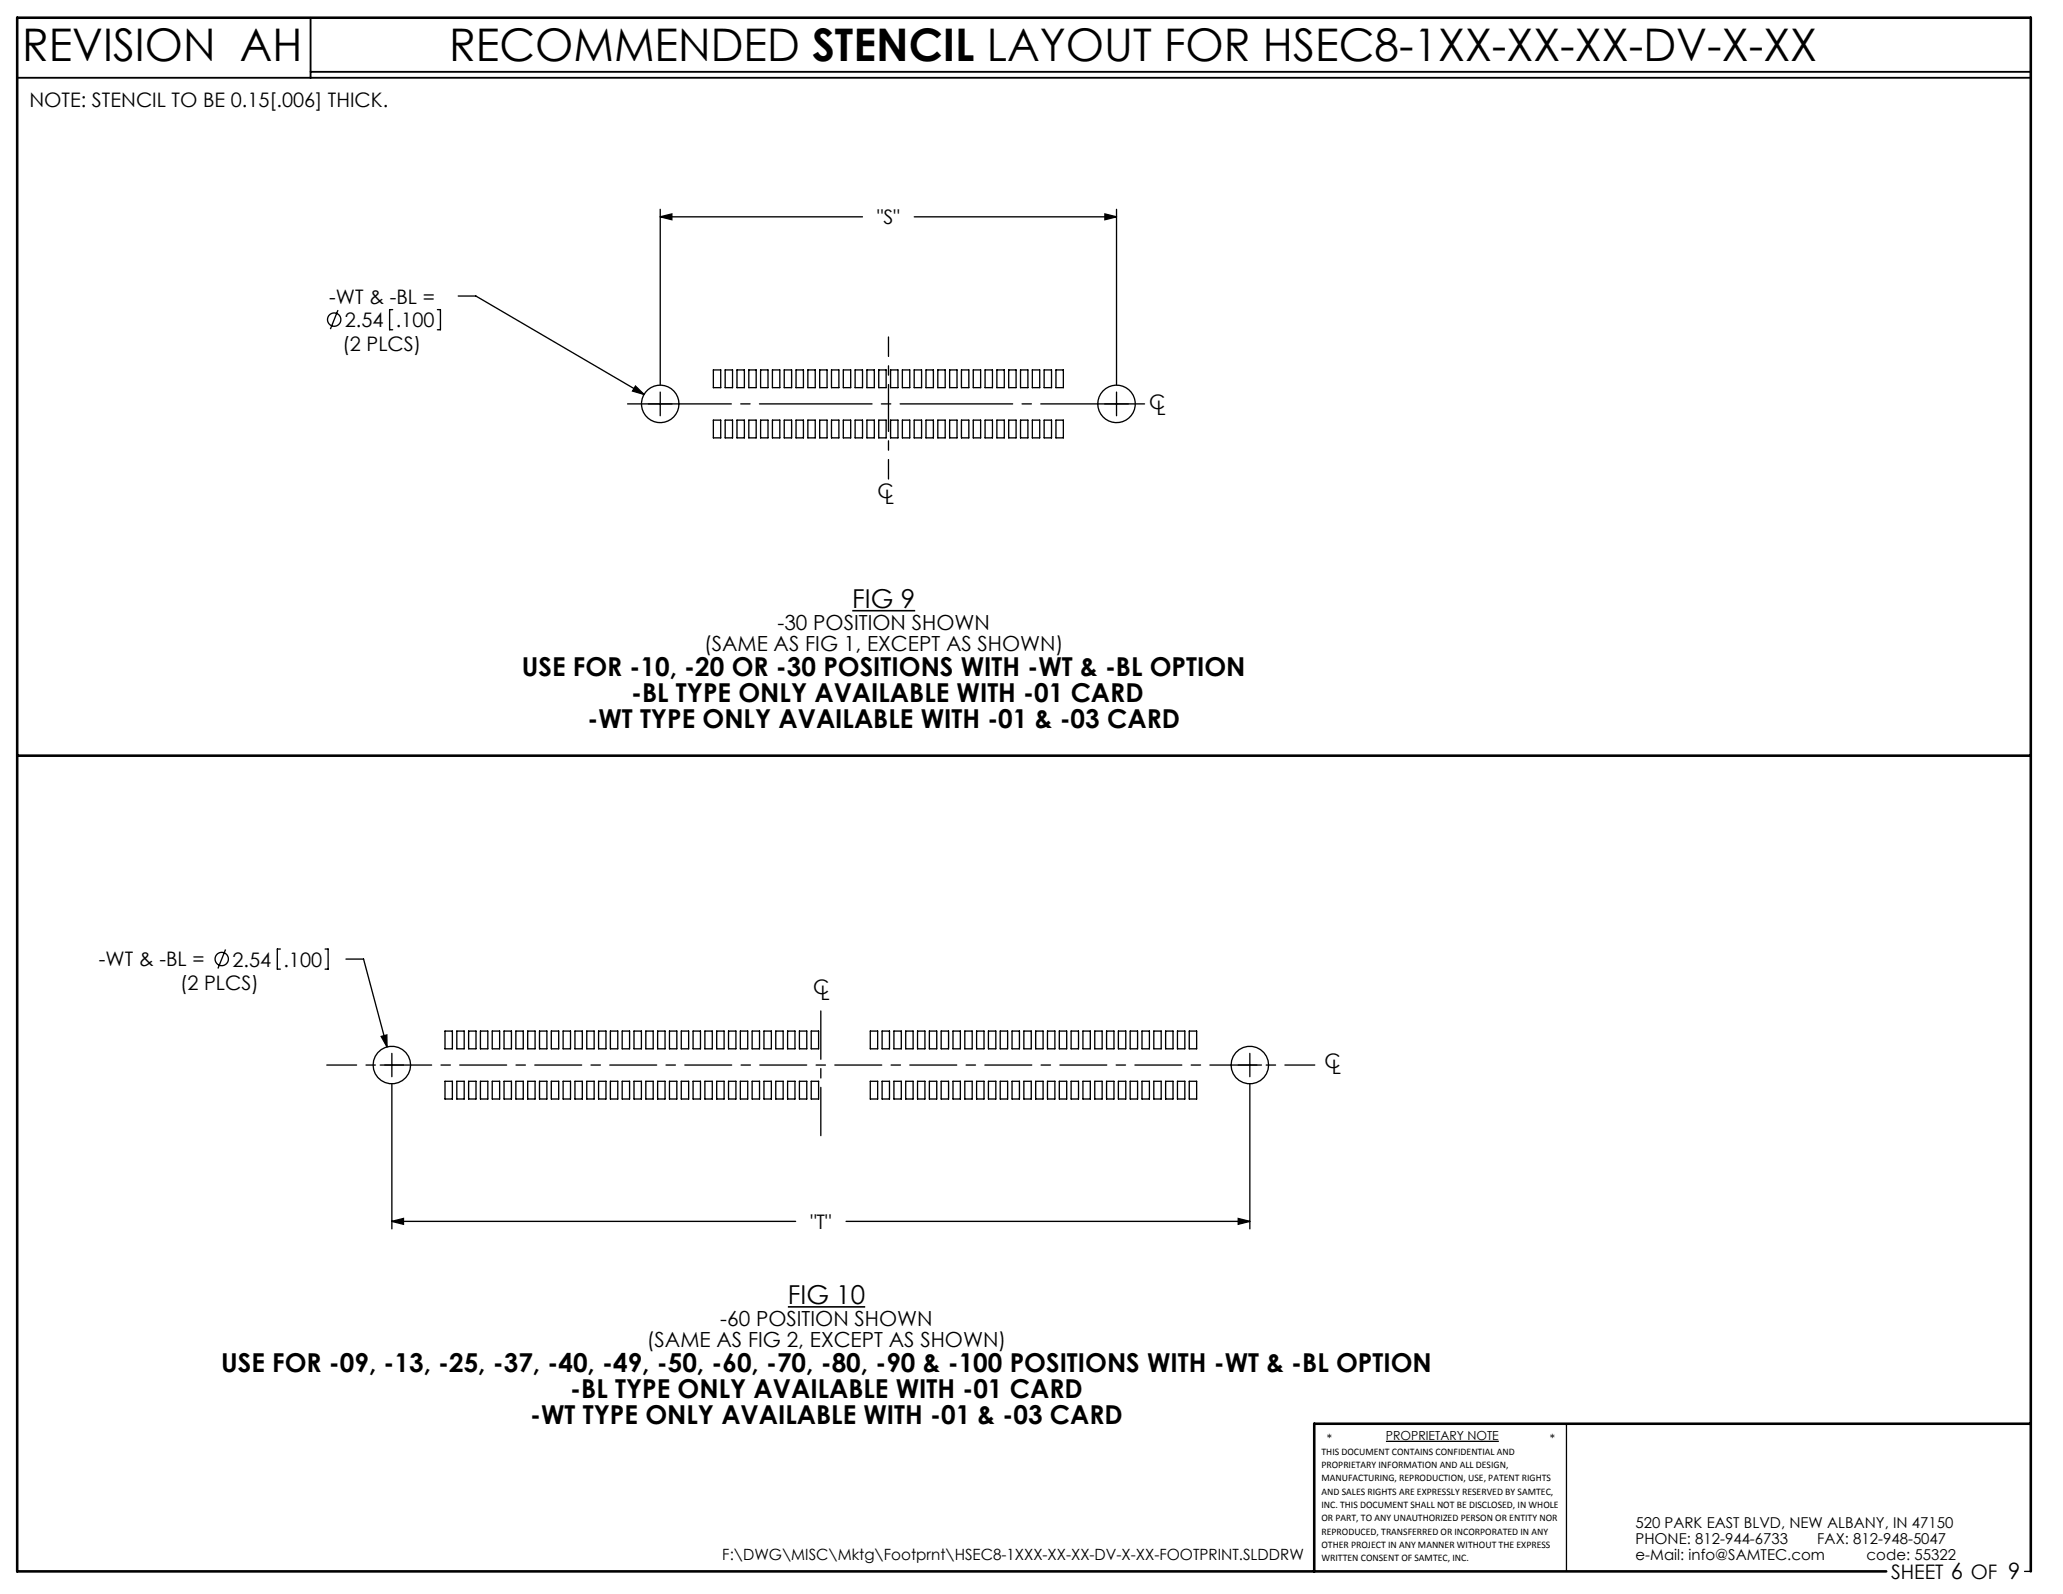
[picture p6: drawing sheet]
<svg xmlns="http://www.w3.org/2000/svg" width="279mm" height="216mm" viewBox="0 0 279 216" stroke-linecap="round" stroke-linejoin="round" font-family="sans-serif">
<g fill="none" stroke="#000" stroke-width=".18">
<path d="M89.4 28.4v23.7M89.4 29.4h27.4M89.4 29.4l1.6-.4v.8zM123.8 29.4h27.4M149.6 29l1.6 .4-1.6 .4zM151.2 28.4v23.7M45.8 42l-1.1 2.6M53.2 41.9h-.4v2.8h.4M59.2 41.9h.4v2.8h-.4M62.1 40.1h2.4l22.7 13.3M86.1 52.3l1.1 1.1-1.5-.4zM87.8 54.7h3.2"/>
<path d="M89.4 53.1v3.2M96.6 56.9h1v2.4h-1zM96.6 50.1h1v2.4h-1zM98.2 56.9h1v2.4h-1zM98.2 50.1h1v2.4h-1zM99.8 56.9h1v2.4h-1zM99.8 50.1h1v2.4h-1zM101.4 56.9h1v2.4h-1zM101.4 50.1h1v2.4h-1zM103 56.9h1v2.4h-1zM103 50.1h1v2.4h-1zM104.6 56.9h1v2.4h-1z"/>
<path d="M104.6 50.1h1v2.4h-1zM106.2 56.9h1v2.4h-1zM106.2 50.1h1v2.4h-1zM107.8 56.9h1v2.4h-1zM107.8 50.1h1v2.4h-1zM109.4 56.9h1v2.4h-1zM109.4 50.1h1v2.4h-1zM111 56.9h1v2.4h-1zM111 50.1h1v2.4h-1zM112.6 56.9h1v2.4h-1zM112.6 50.1h1v2.4h-1zM114.2 56.9h1v2.4h-1z"/>
<path d="M114.2 50.1h1v2.4h-1zM115.8 56.9h1v2.4h-1zM115.8 50.1h1v2.4h-1zM117.4 56.9h1v2.4h-1zM117.4 50.1h1v2.4h-1zM119 56.9h1v2.4h-1zM119 50.1h1v2.4h-1zM120.6 56.9h1v2.4h-1zM120.6 50.1h1v2.4h-1zM122.2 56.9h1v2.4h-1zM122.2 50.1h1v2.4h-1zM123.8 56.9h1v2.4h-1z"/>
<path d="M123.8 50.1h1v2.4h-1zM125.4 56.9h1v2.4h-1zM125.4 50.1h1v2.4h-1zM127 56.9h1v2.4h-1zM127 50.1h1v2.4h-1zM128.6 56.9h1v2.4h-1zM128.6 50.1h1v2.4h-1zM130.2 56.9h1v2.4h-1zM130.2 50.1h1v2.4h-1zM131.8 56.9h1v2.4h-1zM131.8 50.1h1v2.4h-1zM133.4 56.9h1v2.4h-1z"/>
<path d="M133.4 50.1h1v2.4h-1zM135 56.9h1v2.4h-1zM135 50.1h1v2.4h-1zM136.6 56.9h1v2.4h-1zM136.6 50.1h1v2.4h-1zM138.2 56.9h1v2.4h-1zM138.2 50.1h1v2.4h-1zM139.8 56.9h1v2.4h-1zM139.8 50.1h1v2.4h-1zM141.4 56.9h1v2.4h-1zM141.4 50.1h1v2.4h-1zM143 50.1h1v2.4h-1z"/>
<path d="M143 56.9h1v2.4h-1zM149.6 54.7h3.2M151.2 53.1v3.2M30.5 128.6l-1 2.6M38 128.5h-.4v2.8h.4M44 128.5h.4v2.8h-.4M46.9 129.9h2.3l3.2 11.9M60.3 139.7h1v2.4h-1zM61.9 139.7h1v2.4h-1zM63.5 139.7h1v2.4h-1zM65.1 139.7h1v2.4h-1zM66.7 139.7h1v2.4h-1z"/>
<path d="M68.3 139.7h1v2.4h-1zM69.9 139.7h1v2.4h-1zM71.5 139.7h1v2.4h-1zM73.1 139.7h1v2.4h-1zM74.7 139.7h1v2.4h-1zM76.3 139.7h1v2.4h-1zM77.9 139.7h1v2.4h-1zM79.5 139.7h1v2.4h-1zM81.1 139.7h1v2.4h-1zM82.7 139.7h1v2.4h-1zM84.3 139.7h1v2.4h-1zM85.9 139.7h1v2.4h-1z"/>
<path d="M87.5 139.7h1v2.4h-1zM89.1 139.7h1v2.4h-1zM90.7 139.7h1v2.4h-1zM92.3 139.7h1v2.4h-1zM93.9 139.7h1v2.4h-1zM95.5 139.7h1v2.4h-1zM97.1 139.7h1v2.4h-1zM98.7 139.7h1v2.4h-1zM100.3 139.7h1v2.4h-1zM101.9 139.7h1v2.4h-1zM103.5 139.7h1v2.4h-1zM105.1 139.7h1v2.4h-1z"/>
<path d="M106.7 139.7h1v2.4h-1zM108.3 139.7h1v2.4h-1zM109.9 139.7h1v2.4h-1zM117.9 139.7h1v2.4h-1zM119.5 139.7h1v2.4h-1zM121.1 139.7h1v2.4h-1zM122.7 139.7h1v2.4h-1zM124.3 139.7h1v2.4h-1zM125.9 139.7h1v2.4h-1zM127.5 139.7h1v2.4h-1zM129.1 139.7h1v2.4h-1zM130.7 139.7h1v2.4h-1z"/>
<path d="M132.3 139.7h1v2.4h-1zM133.9 139.7h1v2.4h-1zM135.5 139.7h1v2.4h-1zM137.1 139.7h1v2.4h-1zM138.7 139.7h1v2.4h-1zM140.3 139.7h1v2.4h-1zM141.9 139.7h1v2.4h-1zM143.5 139.7h1v2.4h-1zM145.1 139.7h1v2.4h-1zM146.7 139.7h1v2.4h-1zM148.3 139.7h1v2.4h-1zM149.9 139.7h1v2.4h-1z"/>
<path d="M151.5 139.7h1v2.4h-1zM153.1 139.7h1v2.4h-1zM154.7 139.7h1v2.4h-1zM156.3 139.7h1v2.4h-1zM157.9 139.7h1v2.4h-1zM159.5 139.7h1v2.4h-1zM161.1 139.7h1v2.4h-1zM51.5 144.3h3.1M51.6 140.4l.8-.2v1.6zM53.1 146.8v19.6M53.1 142.7v3.1M60.3 146.5h1v2.4h-1z"/>
<path d="M61.9 146.5h1v2.4h-1zM63.5 146.5h1v2.4h-1zM65.1 146.5h1v2.4h-1zM66.7 146.5h1v2.4h-1zM68.3 146.5h1v2.4h-1zM69.9 146.5h1v2.4h-1zM71.5 146.5h1v2.4h-1zM73.1 146.5h1v2.4h-1zM74.7 146.5h1v2.4h-1zM76.3 146.5h1v2.4h-1zM77.9 146.5h1v2.4h-1zM79.5 146.5h1v2.4h-1z"/>
<path d="M81.1 146.5h1v2.4h-1zM82.7 146.5h1v2.4h-1zM84.3 146.5h1v2.4h-1zM85.9 146.5h1v2.4h-1zM87.5 146.5h1v2.4h-1zM89.1 146.5h1v2.4h-1zM90.7 146.5h1v2.4h-1zM92.3 146.5h1v2.4h-1zM93.9 146.5h1v2.4h-1zM95.5 146.5h1v2.4h-1zM97.1 146.5h1v2.4h-1zM98.7 146.5h1v2.4h-1z"/>
<path d="M100.3 146.5h1v2.4h-1zM101.9 146.5h1v2.4h-1zM103.5 146.5h1v2.4h-1zM105.1 146.5h1v2.4h-1zM106.7 146.5h1v2.4h-1zM108.3 146.5h1v2.4h-1zM109.9 146.5h1v2.4h-1zM117.9 146.5h1v2.4h-1zM119.5 146.5h1v2.4h-1zM121.1 146.5h1v2.4h-1zM122.7 146.5h1v2.4h-1zM124.3 146.5h1v2.4h-1z"/>
<path d="M125.9 146.5h1v2.4h-1zM127.5 146.5h1v2.4h-1zM129.1 146.5h1v2.4h-1zM130.7 146.5h1v2.4h-1zM132.3 146.5h1v2.4h-1zM133.9 146.5h1v2.4h-1zM135.5 146.5h1v2.4h-1zM137.1 146.5h1v2.4h-1zM138.7 146.5h1v2.4h-1zM140.3 146.5h1v2.4h-1zM141.9 146.5h1v2.4h-1zM143.5 146.5h1v2.4h-1z"/>
<path d="M145.1 146.5h1v2.4h-1zM146.7 146.5h1v2.4h-1zM148.3 146.5h1v2.4h-1zM149.9 146.5h1v2.4h-1zM151.5 146.5h1v2.4h-1zM153.1 146.5h1v2.4h-1zM154.7 146.5h1v2.4h-1zM156.3 146.5h1v2.4h-1zM157.9 146.5h1v2.4h-1zM159.5 146.5h1v2.4h-1zM161.1 146.5h1v2.4h-1zM167.7 144.3h3.1"/>
<path d="M169.3 146.8v19.6M169.3 142.7v3.1M53.1 165.4h54.7M53.1 165.4l1.5-.4v.8zM114.6 165.4h54.7M167.7 165l1.6 .4-1.6 .4zM187.7 195.2h15.3M212.2 192.8v20M274.2 212.8h.8"/>
<circle cx="45.3" cy="43.3" r=".9"/>
<circle cx="89.4" cy="54.7" r="2.54"/>
<circle cx="151.2" cy="54.7" r="2.54"/>
<circle cx="30" cy="129.9" r=".9"/>
<circle cx="53.1" cy="144.3" r="2.54"/>
<circle cx="169.3" cy="144.3" r="2.54"/>
</g>
<path d="M2.3 10.5h272.7M42.1 2.4v8.1M42.1 9.7h232.9" fill="none" stroke="#000" stroke-width=".25"/>
<path d="M2.3 102.4h272.7M275 192.8h-97v20M255.5 212.8h-253.2v-210.4h272.7v210.4" fill="none" stroke="#000" stroke-width=".35"/>
<path d="M115.4 82.7h8.5M106.7 177h10.5" fill="none" stroke="#000" stroke-width=".21"/>
<path d="M85 54.7h70" fill="none" stroke="#000" stroke-width=".18" stroke-dasharray="15.2 1.3 1.3 1.3" stroke-dashoffset="1.2"/>
<path d="M111.2 153.8v-16.9" fill="none" stroke="#000" stroke-width=".18" stroke-dasharray="15.2 1.3 1.3 1.3" stroke-dashoffset="8.7"/>
<path d="M120.3 45.6v19.3" fill="none" stroke="#000" stroke-width=".18" stroke-dasharray="6.3 1.3 1.3 1.3" stroke-dashoffset="3.7"/>
<path d="M44.3 144.3h133.8" fill="none" stroke="#000" stroke-width=".18" stroke-dasharray="6.3 1.3 1.3 1.3" stroke-dashoffset="2.3"/>
<path d="M86.1 52.3l-.4 .7 1.5 .4zM89.4 29.4l1.6-.4v.8zM149.6 29l1.6 .4-1.6 .4zM51.6 140.4l.8 1.4v-1.6zM53.1 165.4l1.5-.4v.8zM167.7 165l1.6 .4-1.6 .4z" fill="#000"/>
<g font-size="6.1">
<text x="3" y="8.3">REVISION AH</text>
<text x="60.8" y="8.3">RECOMMENDED STENCIL LAYOUT FOR HSEC8-1XX-XX-XX-DV-X-XX</text>
</g>
<g font-size="3.5">
<text x="115.4" y="82.3">FIG 9</text>
<text x="70.7" y="91.5">USE FOR -10, -20 OR -30 POSITIONS WITH -WT &amp; -BL OPTION</text>
<text x="85.5" y="95">-BL TYPE ONLY AVAILABLE WITH -01 CARD</text>
<text x="79.6" y="98.6">-WT TYPE ONLY AVAILABLE WITH -01 &amp; -03 CARD</text>
<text x="106.7" y="176.6">FIG 10</text>
<text x="30" y="185.8">USE FOR -09, -13, -25, -37, -40, -49, -50, -60, -70, -80, -90 &amp; -100 POSITIONS WITH -WT &amp; -BL OPTION</text>
<text x="77.2" y="189.3">-BL TYPE ONLY AVAILABLE WITH -01 CARD</text>
<text x="71.8" y="192.9">-WT TYPE ONLY AVAILABLE WITH -01 &amp; -03 CARD</text>
</g>
<g font-size="2.8">
<text x="95.4" y="88.1">(SAME AS FIG 1, EXCEPT AS SHOWN)</text>
<text x="105.3" y="85.3">-30 POSITION SHOWN</text>
<text x="97.6" y="179.6">-60 POSITION SHOWN</text>
<text x="87.6" y="182.4">(SAME AS FIG 2, EXCEPT AS SHOWN)</text>
</g>
<g font-size="2.7">
<text x="4" y="14.5">NOTE: STENCIL TO BE 0.15[.006] THICK.</text>
<text x="118.8" y="30.4">&quot;S&quot;</text>
<text x="44.6" y="41.1">-WT &amp; -BL =</text>
<text x="46.4" y="47.5">(2 PLCS)</text>
<text x="46.7" y="44.3">2.54</text>
<text x="53.6" y="44.3">.100</text>
<text x="155.6" y="55.4">C</text>
<text x="156.6" y="56.2">L</text>
<text x="118.8" y="67.5">C</text>
<text x="119.8" y="68.2">L</text>
<text x="13.4" y="130.9">-WT &amp; -BL =</text>
<text x="31.5" y="130.9">2.54</text>
<text x="38.4" y="130.9">.100</text>
<text x="24.4" y="134.1">(2 PLCS)</text>
<text x="110.1" y="134.6">C</text>
<text x="111.1" y="135.4">L</text>
<text x="179.4" y="144.6">C</text>
<text x="180.4" y="145.4">L</text>
<text x="109.8" y="166.4">&quot;T&quot;</text>
<text x="256.1" y="213.9">SHEET 6 OF 9</text>
</g>
<text font-size="2.1" x="97.8" y="211.3">F:\DWG\MISC\Mktg\Footprnt\HSEC8-1XXX-XX-XX-DV-X-XX-FOOTPRINT.SLDDRW</text>
<g font-size="2">
<text x="221.5" y="207">520 PARK EAST BLVD, NEW ALBANY, IN 47150</text>
<text x="221.5" y="209.2">PHONE: 812-944-6733</text>
<text x="246.1" y="209.2">FAX: 812-948-5047</text>
<text x="221.5" y="211.3">e-Mail: info@SAMTEC.com</text>
<text x="252.8" y="211.3">code: 55322</text>
</g>
<g font-size="1.7">
<text x="179.7" y="195.4">*</text>
<text x="187.7" y="195">PROPRIETARY NOTE</text>
<text x="209.9" y="195.4">*</text>
</g>
<g font-size="1.4">
<text x="179" y="197">THIS DOCUMENT CONTAINS CONFIDENTIAL AND</text>
<text x="179" y="198.8">PROPRIETARY INFORMATION AND ALL DESIGN,</text>
<text x="179" y="200.6">MANUFACTURING, REPRODUCTION, USE, PATENT RIGHTS</text>
<text x="179" y="202.5">AND SALES RIGHTS ARE EXPRESSLY RESERVED BY SAMTEC,</text>
<text x="179" y="204.3">INC. THIS DOCUMENT SHALL NOT BE DISCLOSED, IN WHOLE</text>
<text x="179" y="206.1">OR PART, TO ANY UNAUTHORIZED PERSON OR ENTITY NOR</text>
<text x="179" y="207.9">REPRODUCED, TRANSFERRED OR INCORPORATED IN ANY</text>
<text x="179" y="209.7">OTHER PROJECT IN ANY MANNER WITHOUT THE EXPRESS</text>
<text x="179" y="211.5">WRITTEN CONSENT OF SAMTEC, INC.</text>
</g>
</svg>
